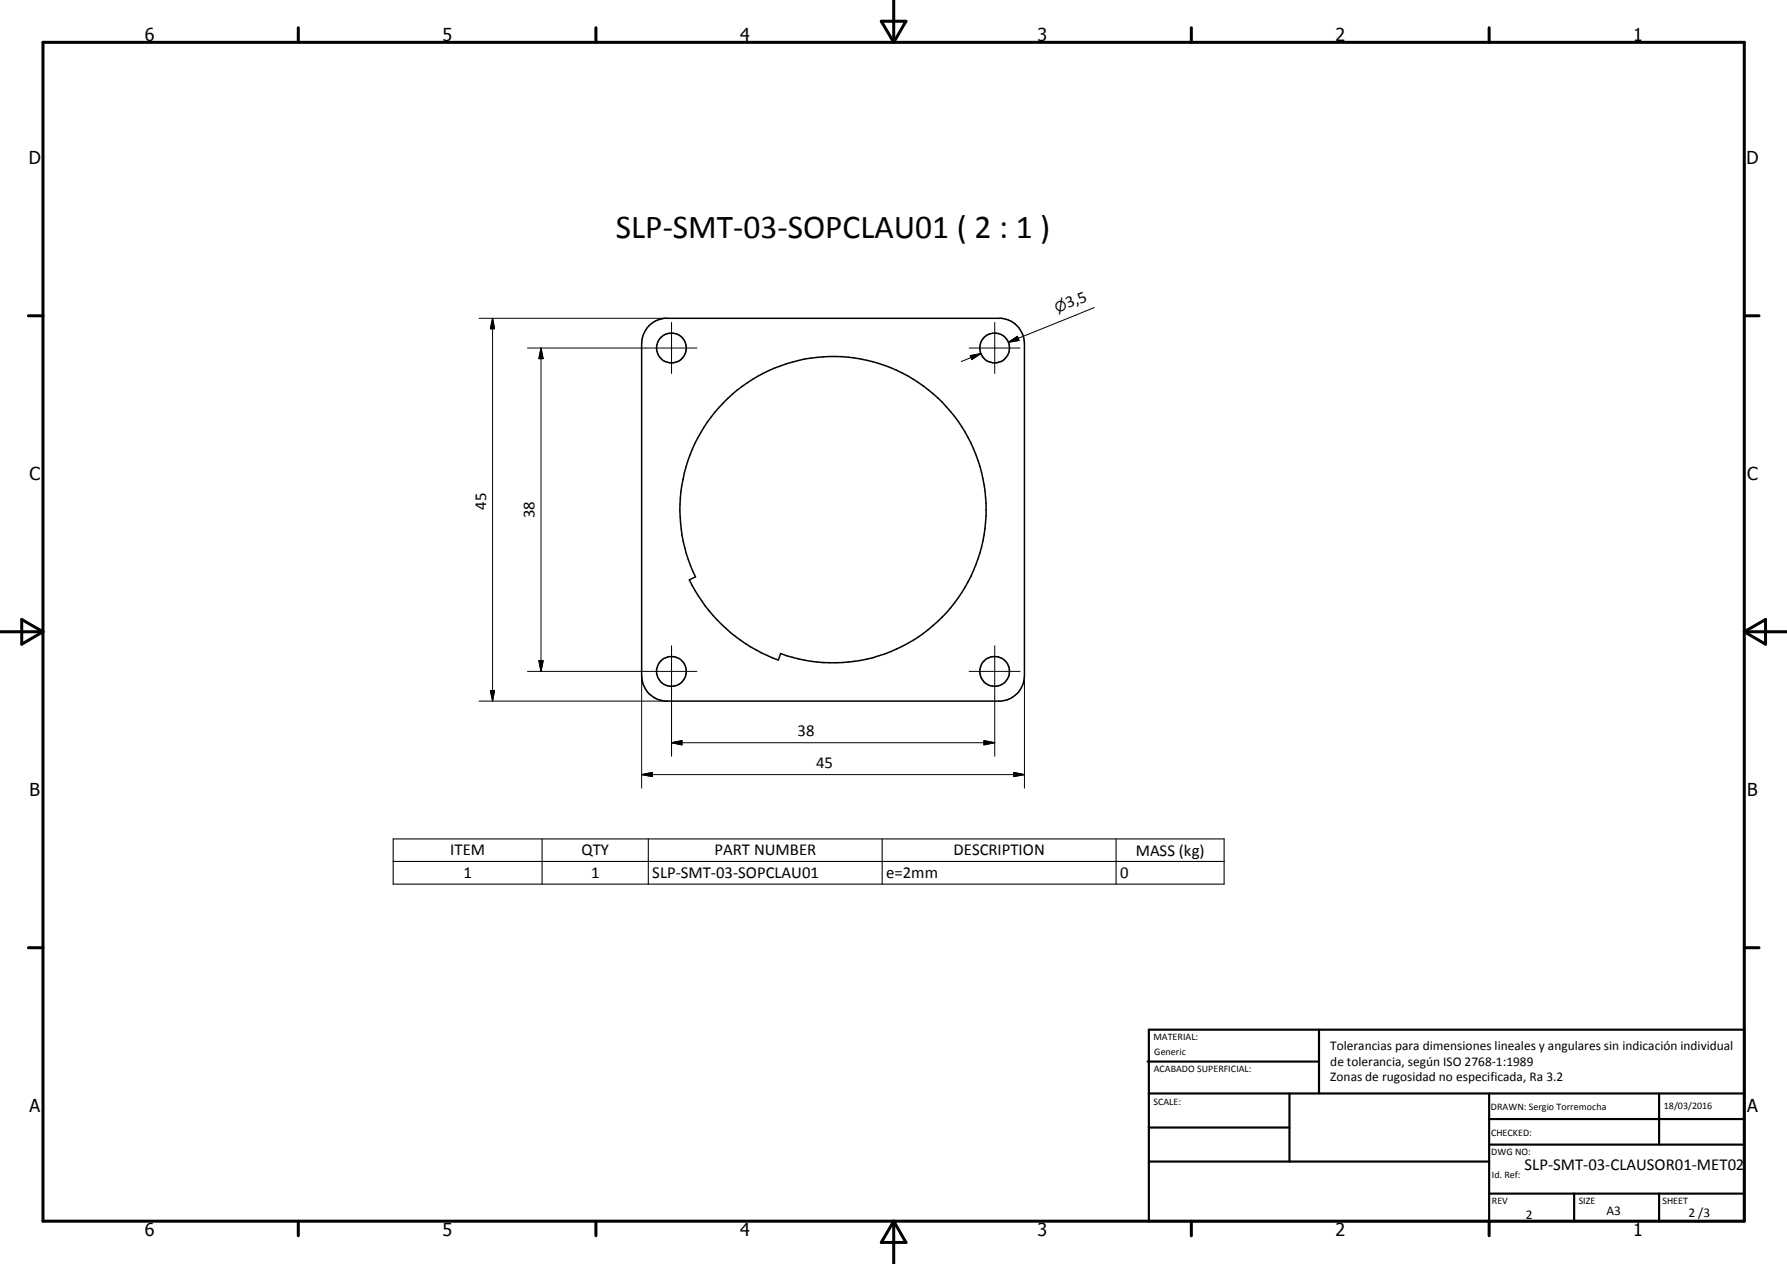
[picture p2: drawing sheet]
<svg xmlns="http://www.w3.org/2000/svg" width="420mm" height="297mm" viewBox="0 0 420 297" stroke-linecap="round" stroke-linejoin="round" font-family="sans-serif">
<g fill="none" stroke="#000" stroke-width=".35">
<path d="M152.6 76.5l1.4-1 2.3-.7h79.1a6 6 0 0 1 5.5 6v78a6 6 0 0 1-5.5 6h-79.1a6 6 0 0 1-5.4-6v-78a6.2 6.2 0 0 1 1.7-4.3zM170.1 94.7a36 36 0 0 1 60.9 17.1 36 36 0 0 1-47.5 41.8l-.5 1.5a37.3 37.3 0 0 1-20.9-18.8l1.4-.7a35.9 35.9 0 0 1 6.6-40.9z"/>
<circle cx="157.9" cy="81.8" r="3.5"/>
<circle cx="233.8" cy="81.8" r="3.5"/>
<circle cx="157.9" cy="157.8" r="3.5"/>
<circle cx="233.8" cy="157.8" r="3.5"/>
</g>
<g fill="none" stroke="#000" stroke-width=".71">
<path d="M10.1 9.9h400v277.1h-400zM70.1 6.5v3.4M140.1 6.5v3.4M207.2 5h5.8l-2.9 4.9zM210.1 0v9.9M280.1 6.5v3.4M350.1 6.5v3.4M6.7 74.2h3.4M410.1 74.2h3.5M.1 148.5h10M5.1 145.6l5 2.9-5 2.9zM410.1 148.5h10"/>
<path d="M410.1 148.5l5-2.9v5.8zM6.7 222.7h3.4M410.1 222.7h3.5M70.1 287v3.4M140.1 287v3.4M210.1 287v10M210.1 287l2.9 5h-5.8zM280.1 287v3.4M350.1 287v3.4"/>
</g>
<g fill="none" stroke="#000" stroke-width=".51">
<path d="M269.8 249.5h40.3M270.1 242h140v45h-140zM270.1 257h140M303.2 257v16M310.1 242v15M350.1 257v30M390.1 257v12M270.1 265h33.1M270.1 273h80M350.1 269h60M350.1 263h60M350.1 280.5h60"/>
<path d="M370.1 280.5v6.5M390.1 280.5v6.5"/>
</g>
<path d="M92.4 197.1h195.4v10.7h-195.4zM127.5 197.1v10.7M152.4 197.1v10.7M207.4 197.1v10.7M262.4 197.1v10.7M92.4 202.4h195.4" fill="none" stroke="#000" stroke-width=".25"/>
<g fill="none" stroke="#000" stroke-width=".24">
<path d="M112.6 74.8h44.3M115.8 74.8l.5 2.5h-1zM115.8 74.8v90M157.9 75.8v12M233.9 75.8v12M257.3 72.3l-20.2 8.1M124 81.8h39.9M127.2 81.8l.5 2.5h-1zM127.2 81.8v76M227.9 81.8h11.9M228.1 83.6l2.5-.5-2.1 1.4zM230.6 83.1l-4.6 1.9"/>
<path d="M237.1 80.4l2.1-1.4 .4 1zM124 157.8h39.9M126.7 155.3h1l-.5 2.5zM150.9 158.8v26.4M157.9 151.8v25.9M227.9 157.8h11.9M233.9 151.8v25.9M240.9 158.8v26.4M112.6 164.8h44.3M115.3 162.3h1l-.5 2.5zM157.9 174.5l2.4-.5v1zM157.9 174.5h76"/>
<path d="M231.3 174l2.6 .5-2.6 .5zM150.9 182l2.5-.5v1zM150.9 182h90M238.4 181.5l2.5 .5-2.5 .5z"/>
</g>
<path d="M115.8 74.8l.5 2.5h-1zM237.1 80.4l2.1-1.4 .4 1zM127.2 81.8l.5 2.5h-1zM228.1 83.6l2.5-.5-2.1 1.4zM126.7 155.3h1l-.5 2.5zM115.3 162.3h1l-.5 2.5zM157.9 174.5l2.4-.5v1zM231.3 174l2.6 .5-2.6 .5zM150.9 182l2.5-.5v1zM238.4 181.5l2.5 .5-2.5 .5z" fill="#000"/>
<text font-size="7.9" x="144.8" y="56">SLP-SMT-03-SOPCLAU01 ( 2 : 1 )</text>
<g font-size="4.2">
<text x="34" y="9.6">6</text>
<text x="104" y="9.6">5</text>
<text x="174" y="9.6">4</text>
<text x="244" y="9.6">3</text>
<text x="314" y="9.6">2</text>
<text x="384" y="9.6">1</text>
<text x="6.8" y="38.7">D</text>
<text x="410.6" y="38.7">D</text>
<text x="7" y="112.9">C</text>
<text x="410.8" y="112.9">C</text>
<text x="7" y="187.1">B</text>
<text x="410.8" y="187.1">B</text>
<text x="7" y="261.4">A</text>
<text x="410.8" y="261.4">A</text>
<text x="34" y="290.4">6</text>
<text x="104" y="290.4">5</text>
<text x="174" y="290.4">4</text>
<text x="244" y="290.4">3</text>
<text x="314" y="290.4">2</text>
<text x="384" y="290.4">1</text>
</g>
<g font-size="3.9">
<text x="251.2" y="72.5" transform="rotate(-22 251.2 72.5)">3,5</text>
<text x="114.3" y="119.8" transform="rotate(-90 114.3 119.8)">45</text>
<text x="125.7" y="121.8" transform="rotate(-90 125.7 121.8)">38</text>
<text x="187.5" y="173">38</text>
<text x="191.9" y="180.5">45</text>
<text x="105.9" y="201">ITEM</text>
<text x="136.7" y="201">QTY</text>
<text x="168" y="201">PART NUMBER</text>
<text x="224.2" y="201">DESCRIPTION</text>
<text x="267" y="201.2">MASS (kg)</text>
<text x="109" y="206.4">1</text>
<text x="139" y="206.4">1</text>
<text x="153.4" y="206.4">SLP-SMT-03-SOPCLAU01</text>
<text x="208.4" y="206.4">e=2mm</text>
<text x="263.3" y="206.4">0</text>
<text x="358.5" y="275">SLP-SMT-03-CLAUSOR01-MET02</text>
</g>
<text font-size="3.3" x="248.6" y="73.5" transform="rotate(-22 248.6 73.5)">n</text>
<g font-size="3.1">
<text x="312.7" y="246.8">Tolerancias para dimensiones lineales y angulares sin indicación individual</text>
<text x="312.7" y="250.4">de tolerancia, según ISO 2768-1:1989</text>
<text x="312.7" y="254">Zonas de rugosidad no especificada, Ra 3.2</text>
<text x="358.7" y="286.5">2</text>
<text x="377.7" y="285.6">A3</text>
<text x="397" y="285.9">2 /3</text>
</g>
<g font-size="2.4">
<text x="271.2" y="244.4">MATERIAL:</text>
<text x="271.3" y="252">ACABADO SUPERFICIAL:</text>
<text x="271.4" y="247.9">Generic</text>
<text x="271.2" y="259.7">SCALE:</text>
<text x="350.6" y="260.8">DRAWN: Sergio Torremocha</text>
<text x="391.2" y="260.6">18/03/2016</text>
<text x="350.6" y="267">CHECKED:</text>
<text x="350.6" y="271.4">DWG NO:</text>
<text x="350.8" y="276.9">Id. Ref:</text>
<text x="350.8" y="282.8">REV</text>
<text x="371.2" y="282.9">SIZE</text>
<text x="390.9" y="282.9">SHEET</text>
</g>
</svg>
